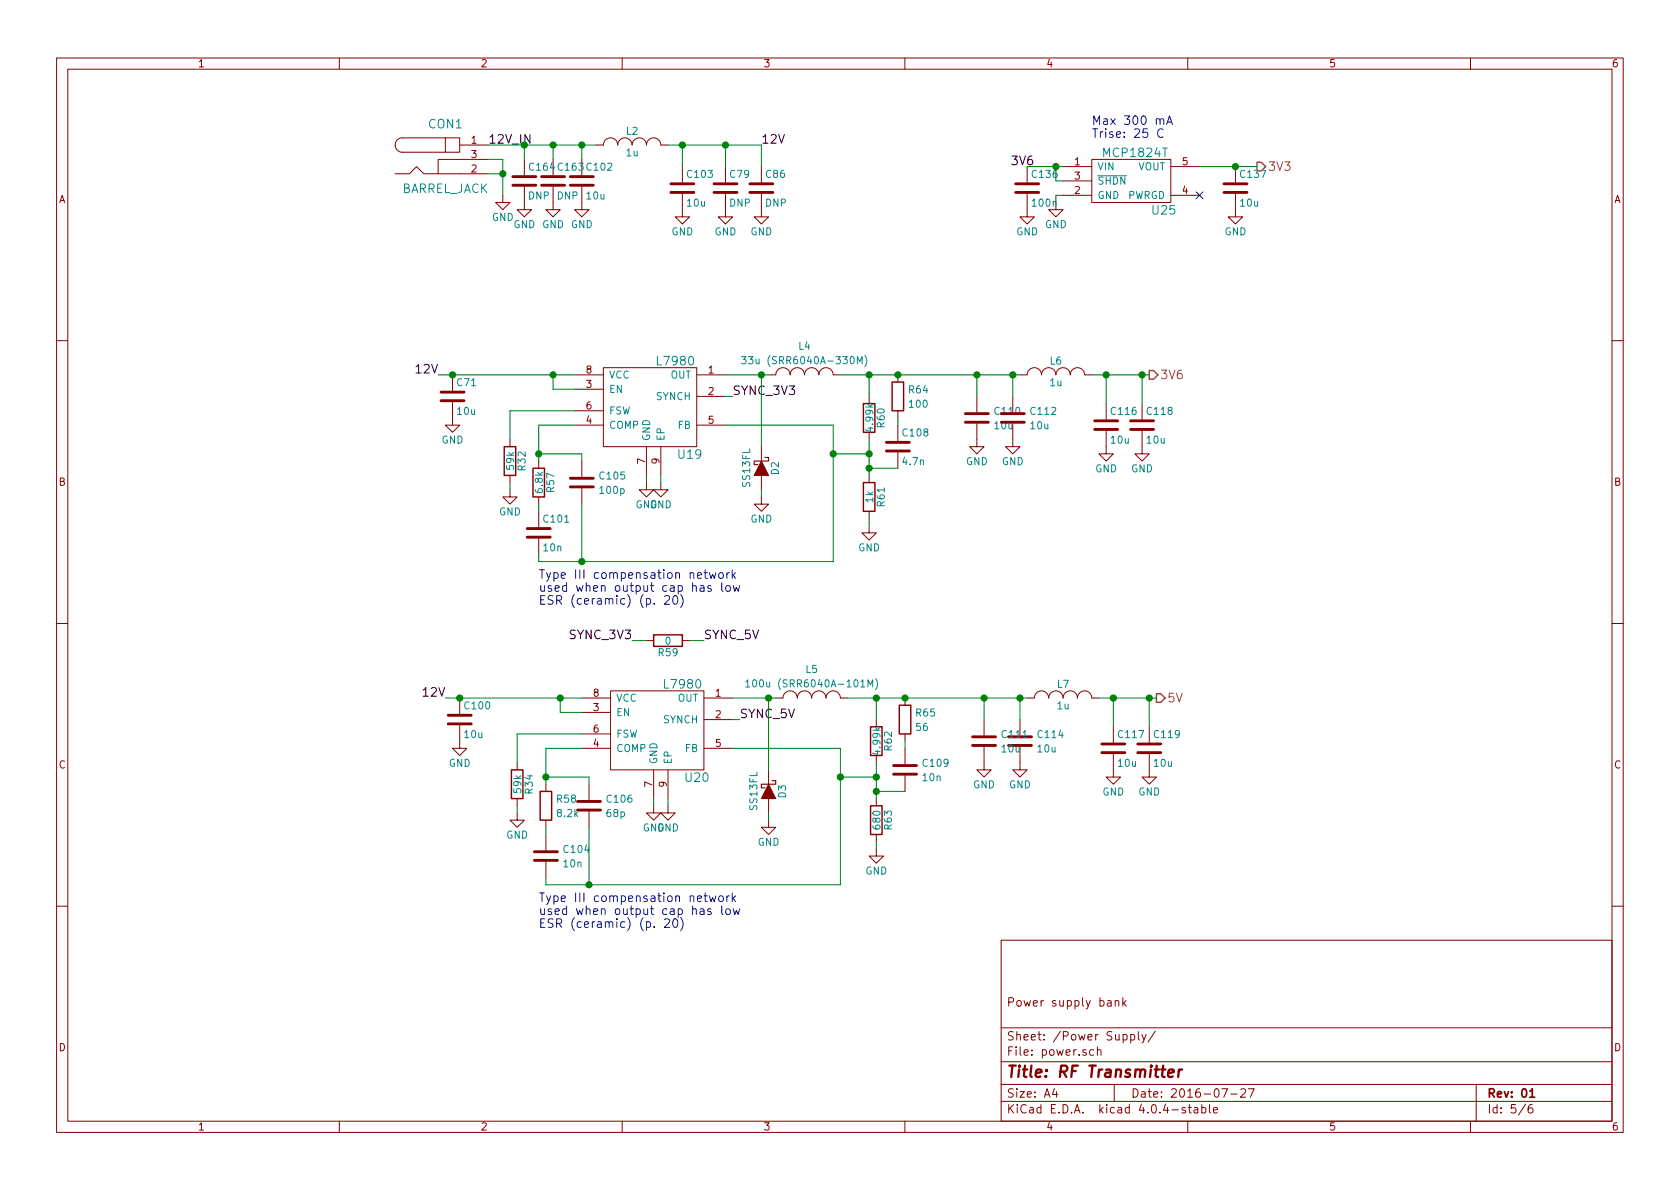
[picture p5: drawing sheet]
EESchema Schematic File Version 2
LIBS:power
LIBS:device
LIBS:transistors
LIBS:conn
LIBS:linear
LIBS:regul
LIBS:74xx
LIBS:cmos4000
LIBS:adc-dac
LIBS:memory
LIBS:xilinx
LIBS:microcontrollers
LIBS:dsp
LIBS:microchip
LIBS:analog_switches
LIBS:motorola
LIBS:texas
LIBS:intel
LIBS:audio
LIBS:interface
LIBS:digital-audio
LIBS:philips
LIBS:display
LIBS:cypress
LIBS:siliconi
LIBS:opto
LIBS:atmel
LIBS:contrib
LIBS:valves
LIBS:vna-cache
LIBS:teensy
LIBS:Transmitter-cache
EELAYER 25 0
EELAYER END
$Descr A4 11693 8268
encoding utf-8
Sheet 5 6
Title "RF Transmitter"
Date "2016-07-27"
Rev "01"
Comp "Pero Krivic"
Comment1 "Power supply bank"
Comment2 ""
Comment3 ""
Comment4 ""
$EndDescr
$Comp
L BARREL_JACK CON1
U 1 1
P 3100 1100
F 0 "CON1" H 3100 1350 60  0000 C CNN
F 1 "BARREL_JACK" H 3100 900 60  0000 C CNN
F 2 "VNA:EJ508A" H 3100 1100 60  0001 C CNN
F 3 "" H 3100 1100 60  0000 C CNN
	1    3100 1100
	1    0    0    -1  
$EndComp
$Comp
L GND #PWR061
U 1 1
P 3500 1350
F 0 "#PWR061" H 3500 1100 50  0001 C CNN
F 1 "GND" H 3500 1200 50  0000 C CNN
F 2 "" H 3500 1350 60  0000 C CNN
F 3 "" H 3500 1350 60  0000 C CNN
	1    3500 1350
	1    0    0    -1  
$EndComp
$Comp
L C C102
U 1 1
P 4050 1250
F 0 "C102" H 4075 1350 50  0000 L CNN
F 1 "10u" H 4075 1150 50  0000 L CNN
F 2 "VNA:C_0805b" H 4088 1100 30  0001 C CNN
F 3 "" H 4050 1250 60  0000 C CNN
	1    4050 1250
	1    0    0    -1  
$EndComp
$Comp
L C C103
U 1 1
P 4750 1300
F 0 "C103" H 4775 1400 50  0000 L CNN
F 1 "10u" H 4775 1200 50  0000 L CNN
F 2 "VNA:C_0805b" H 4788 1150 30  0001 C CNN
F 3 "" H 4750 1300 60  0000 C CNN
	1    4750 1300
	1    0    0    -1  
$EndComp
$Comp
L GND #PWR062
U 1 1
P 4050 1400
F 0 "#PWR062" H 4050 1150 50  0001 C CNN
F 1 "GND" H 4050 1250 50  0000 C CNN
F 2 "" H 4050 1400 60  0000 C CNN
F 3 "" H 4050 1400 60  0000 C CNN
	1    4050 1400
	1    0    0    -1  
$EndComp
$Comp
L GND #PWR063
U 1 1
P 4750 1450
F 0 "#PWR063" H 4750 1200 50  0001 C CNN
F 1 "GND" H 4750 1300 50  0000 C CNN
F 2 "" H 4750 1450 60  0000 C CNN
F 3 "" H 4750 1450 60  0000 C CNN
	1    4750 1450
	1    0    0    -1  
$EndComp
Text Label 5300 1000 0    60   ~ 0
12V
$Comp
L INDUCTOR_SMALL L2
U 1 1
P 4400 1000
F 0 "L2" H 4400 1100 50  0000 C CNN
F 1 "1u" H 4400 950 50  0000 C CNN
F 2 "VNA:C_0805b" H 4400 1000 60  0001 C CNN
F 3 "" H 4400 1000 60  0000 C CNN
	1    4400 1000
	1    0    0    -1  
$EndComp
Text HLabel 8000 2600 2    60   Output ~ 0
3V6
$Comp
L C C71
U 1 1
P 3150 2750
F 0 "C71" H 3175 2850 50  0000 L CNN
F 1 "10u" H 3175 2650 50  0000 L CNN
F 2 "VNA:C_0805b" H 3188 2600 30  0001 C CNN
F 3 "" H 3150 2750 60  0000 C CNN
	1    3150 2750
	1    0    0    -1  
$EndComp
$Comp
L C C110
U 1 1
P 6800 2900
F 0 "C110" H 6915 2950 50  0000 L CNN
F 1 "10u" H 6915 2850 50  0000 L CNN
F 2 "VNA:C_0805b" H 6838 2750 30  0001 C CNN
F 3 "" H 6800 2900 60  0000 C CNN
	1    6800 2900
	1    0    0    -1  
$EndComp
$Comp
L C C112
U 1 1
P 7050 2900
F 0 "C112" H 7165 2950 50  0000 L CNN
F 1 "10u" H 7165 2850 50  0000 L CNN
F 2 "VNA:C_0805b" H 7088 2750 30  0001 C CNN
F 3 "" H 7050 2900 60  0000 C CNN
	1    7050 2900
	1    0    0    -1  
$EndComp
$Comp
L GND #PWR064
U 1 1
P 6800 3050
F 0 "#PWR064" H 6800 2800 50  0001 C CNN
F 1 "GND" H 6800 2900 50  0000 C CNN
F 2 "" H 6800 3050 60  0000 C CNN
F 3 "" H 6800 3050 60  0000 C CNN
	1    6800 3050
	1    0    0    -1  
$EndComp
$Comp
L GND #PWR065
U 1 1
P 7050 3050
F 0 "#PWR065" H 7050 2800 50  0001 C CNN
F 1 "GND" H 7050 2900 50  0000 C CNN
F 2 "" H 7050 3050 60  0000 C CNN
F 3 "" H 7050 3050 60  0000 C CNN
	1    7050 3050
	1    0    0    -1  
$EndComp
$Comp
L GND #PWR066
U 1 1
P 3150 2900
F 0 "#PWR066" H 3150 2650 50  0001 C CNN
F 1 "GND" H 3150 2750 50  0000 C CNN
F 2 "" H 3150 2900 60  0000 C CNN
F 3 "" H 3150 2900 60  0000 C CNN
	1    3150 2900
	1    0    0    -1  
$EndComp
Text Label 3050 2600 2    60   ~ 0
12V
$Comp
L INDUCTOR_SMALL L6
U 1 1
P 7350 2600
F 0 "L6" H 7350 2700 50  0000 C CNN
F 1 "1u" H 7350 2550 50  0000 C CNN
F 2 "VNA:C_0805b" H 7350 2600 60  0001 C CNN
F 3 "" H 7350 2600 60  0000 C CNN
	1    7350 2600
	1    0    0    -1  
$EndComp
$Comp
L C C116
U 1 1
P 7700 2950
F 0 "C116" H 7725 3050 50  0000 L CNN
F 1 "10u" H 7725 2850 50  0000 L CNN
F 2 "VNA:C_0805b" H 7738 2800 30  0001 C CNN
F 3 "" H 7700 2950 60  0000 C CNN
	1    7700 2950
	1    0    0    -1  
$EndComp
$Comp
L C C118
U 1 1
P 7950 2950
F 0 "C118" H 7975 3050 50  0000 L CNN
F 1 "10u" H 7975 2850 50  0000 L CNN
F 2 "VNA:C_0805b" H 7988 2800 30  0001 C CNN
F 3 "" H 7950 2950 60  0000 C CNN
	1    7950 2950
	1    0    0    -1  
$EndComp
$Comp
L GND #PWR067
U 1 1
P 7700 3100
F 0 "#PWR067" H 7700 2850 50  0001 C CNN
F 1 "GND" H 7700 2950 50  0000 C CNN
F 2 "" H 7700 3100 60  0000 C CNN
F 3 "" H 7700 3100 60  0000 C CNN
	1    7700 3100
	1    0    0    -1  
$EndComp
$Comp
L GND #PWR068
U 1 1
P 7950 3100
F 0 "#PWR068" H 7950 2850 50  0001 C CNN
F 1 "GND" H 7950 2950 50  0000 C CNN
F 2 "" H 7950 3100 60  0000 C CNN
F 3 "" H 7950 3100 60  0000 C CNN
	1    7950 3100
	1    0    0    -1  
$EndComp
$Comp
L MCP1824T U25
U 1 1
P 7900 1250
F 0 "U25" H 8100 1050 60  0000 C CNN
F 1 "MCP1824T" H 7900 1450 60  0000 C CNN
F 2 "VNA:SOT-23-5" H 7700 1200 60  0001 C CNN
F 3 "" H 7700 1200 60  0000 C CNN
	1    7900 1250
	1    0    0    -1  
$EndComp
$Comp
L GND #PWR069
U 1 1
P 7350 1400
F 0 "#PWR069" H 7350 1150 50  0001 C CNN
F 1 "GND" H 7350 1250 50  0000 C CNN
F 2 "" H 7350 1400 60  0000 C CNN
F 3 "" H 7350 1400 60  0000 C CNN
	1    7350 1400
	1    0    0    -1  
$EndComp
NoConn ~ 8350 1350
$Comp
L C C137
U 1 1
P 8600 1300
F 0 "C137" H 8625 1400 50  0000 L CNN
F 1 "10u" H 8625 1200 50  0000 L CNN
F 2 "VNA:C_0805b" H 8638 1150 30  0001 C CNN
F 3 "" H 8600 1300 60  0000 C CNN
	1    8600 1300
	1    0    0    -1  
$EndComp
$Comp
L GND #PWR070
U 1 1
P 8600 1450
F 0 "#PWR070" H 8600 1200 50  0001 C CNN
F 1 "GND" H 8600 1300 50  0000 C CNN
F 2 "" H 8600 1450 60  0000 C CNN
F 3 "" H 8600 1450 60  0000 C CNN
	1    8600 1450
	1    0    0    -1  
$EndComp
Text HLabel 8750 1150 2    60   Output ~ 0
3V3
Text Label 7200 1150 2    60   ~ 0
3V6
$Comp
L C C136
U 1 1
P 7150 1300
F 0 "C136" H 7175 1400 50  0000 L CNN
F 1 "100n" H 7175 1200 50  0000 L CNN
F 2 "VNA:C_0402b" H 7188 1150 30  0001 C CNN
F 3 "" H 7150 1300 60  0000 C CNN
	1    7150 1300
	1    0    0    -1  
$EndComp
$Comp
L GND #PWR071
U 1 1
P 7150 1450
F 0 "#PWR071" H 7150 1200 50  0001 C CNN
F 1 "GND" H 7150 1300 50  0000 C CNN
F 2 "" H 7150 1450 60  0000 C CNN
F 3 "" H 7150 1450 60  0000 C CNN
	1    7150 1450
	1    0    0    -1  
$EndComp
Text Notes 7600 950  0    60   ~ 0
Max 300 mA\nTrise: 25 C
$Comp
L C C79
U 1 1
P 5050 1300
F 0 "C79" H 5075 1400 50  0000 L CNN
F 1 "DNP" H 5075 1200 50  0000 L CNN
F 2 "VNA:C_0805b" H 5088 1150 30  0001 C CNN
F 3 "" H 5050 1300 60  0000 C CNN
	1    5050 1300
	1    0    0    -1  
$EndComp
$Comp
L GND #PWR072
U 1 1
P 5050 1450
F 0 "#PWR072" H 5050 1200 50  0001 C CNN
F 1 "GND" H 5050 1300 50  0000 C CNN
F 2 "" H 5050 1450 60  0000 C CNN
F 3 "" H 5050 1450 60  0000 C CNN
	1    5050 1450
	1    0    0    -1  
$EndComp
$Comp
L C C86
U 1 1
P 5300 1300
F 0 "C86" H 5325 1400 50  0000 L CNN
F 1 "DNP" H 5325 1200 50  0000 L CNN
F 2 "VNA:C_0805b" H 5338 1150 30  0001 C CNN
F 3 "" H 5300 1300 60  0000 C CNN
	1    5300 1300
	1    0    0    -1  
$EndComp
$Comp
L GND #PWR073
U 1 1
P 5300 1450
F 0 "#PWR073" H 5300 1200 50  0001 C CNN
F 1 "GND" H 5300 1300 50  0000 C CNN
F 2 "" H 5300 1450 60  0000 C CNN
F 3 "" H 5300 1450 60  0000 C CNN
	1    5300 1450
	1    0    0    -1  
$EndComp
Text Label 3400 1000 0    60   ~ 0
12V_IN
$Comp
L R R65
U 1 1
P 6300 5000
F 0 "R65" H 6370 5050 50  0000 L CNN
F 1 "56" H 6370 4950 50  0000 L CNN
F 2 "Resistors_SMD:R_0603" V 6230 5000 30  0001 C CNN
F 3 "" H 6300 5000 30  0000 C CNN
	1    6300 5000
	1    0    0    -1  
$EndComp
$Comp
L R R59
U 1 1
P 4650 4450
F 0 "R59" V 4730 4450 50  0000 C CNN
F 1 "0" V 4650 4450 50  0000 C CNN
F 2 "Resistors_SMD:R_0603" V 4580 4450 30  0001 C CNN
F 3 "" H 4650 4450 30  0000 C CNN
	1    4650 4450
	0    1    1    0   
$EndComp
Text Label 4900 4450 0    60   ~ 0
SYNC_5V
Text Label 4400 4450 2    60   ~ 0
SYNC_3V3
$Comp
L GND #PWR074
U 1 1
P 8000 5350
F 0 "#PWR074" H 8000 5100 50  0001 C CNN
F 1 "GND" H 8000 5200 50  0000 C CNN
F 2 "" H 8000 5350 60  0000 C CNN
F 3 "" H 8000 5350 60  0000 C CNN
	1    8000 5350
	1    0    0    -1  
$EndComp
$Comp
L GND #PWR075
U 1 1
P 7750 5350
F 0 "#PWR075" H 7750 5100 50  0001 C CNN
F 1 "GND" H 7750 5200 50  0000 C CNN
F 2 "" H 7750 5350 60  0000 C CNN
F 3 "" H 7750 5350 60  0000 C CNN
	1    7750 5350
	1    0    0    -1  
$EndComp
$Comp
L C C119
U 1 1
P 8000 5200
F 0 "C119" H 8025 5300 50  0000 L CNN
F 1 "10u" H 8025 5100 50  0000 L CNN
F 2 "VNA:C_0805b" H 8038 5050 30  0001 C CNN
F 3 "" H 8000 5200 60  0000 C CNN
	1    8000 5200
	1    0    0    -1  
$EndComp
$Comp
L C C117
U 1 1
P 7750 5200
F 0 "C117" H 7775 5300 50  0000 L CNN
F 1 "10u" H 7775 5100 50  0000 L CNN
F 2 "VNA:C_0805b" H 7788 5050 30  0001 C CNN
F 3 "" H 7750 5200 60  0000 C CNN
	1    7750 5200
	1    0    0    -1  
$EndComp
$Comp
L INDUCTOR_SMALL L7
U 1 1
P 7400 4850
F 0 "L7" H 7400 4950 50  0000 C CNN
F 1 "1u" H 7400 4800 50  0000 C CNN
F 2 "VNA:C_0805b" H 7400 4850 60  0001 C CNN
F 3 "" H 7400 4850 60  0000 C CNN
	1    7400 4850
	1    0    0    -1  
$EndComp
$Comp
L C C104
U 1 1
P 3800 5950
F 0 "C104" H 3915 6000 50  0000 L CNN
F 1 "10n" H 3915 5900 50  0000 L CNN
F 2 "VNA:C_0603b" H 3838 5800 30  0001 C CNN
F 3 "" H 3800 5950 60  0000 C CNN
	1    3800 5950
	1    0    0    -1  
$EndComp
$Comp
L C C106
U 1 1
P 4100 5600
F 0 "C106" H 4215 5650 50  0000 L CNN
F 1 "68p" H 4215 5550 50  0000 L CNN
F 2 "VNA:C_0603b" H 4138 5450 30  0001 C CNN
F 3 "" H 4100 5600 60  0000 C CNN
	1    4100 5600
	1    0    0    -1  
$EndComp
$Comp
L R R58
U 1 1
P 3800 5600
F 0 "R58" H 3870 5650 50  0000 L CNN
F 1 "8.2k" H 3870 5550 50  0000 L CNN
F 2 "Resistors_SMD:R_0603" V 3730 5600 30  0001 C CNN
F 3 "" H 3800 5600 30  0000 C CNN
	1    3800 5600
	1    0    0    -1  
$EndComp
$Comp
L C C109
U 1 1
P 6300 5350
F 0 "C109" H 6415 5400 50  0000 L CNN
F 1 "10n" H 6415 5300 50  0000 L CNN
F 2 "VNA:C_0603b" H 6338 5200 30  0001 C CNN
F 3 "" H 6300 5350 60  0000 C CNN
	1    6300 5350
	1    0    0    -1  
$EndComp
$Comp
L GND #PWR076
U 1 1
P 3600 5650
F 0 "#PWR076" H 3600 5400 50  0001 C CNN
F 1 "GND" H 3600 5500 50  0000 C CNN
F 2 "" H 3600 5650 60  0000 C CNN
F 3 "" H 3600 5650 60  0000 C CNN
	1    3600 5650
	1    0    0    -1  
$EndComp
Text Label 3100 4850 2    60   ~ 0
12V
$Comp
L GND #PWR077
U 1 1
P 3200 5150
F 0 "#PWR077" H 3200 4900 50  0001 C CNN
F 1 "GND" H 3200 5000 50  0000 C CNN
F 2 "" H 3200 5150 60  0000 C CNN
F 3 "" H 3200 5150 60  0000 C CNN
	1    3200 5150
	1    0    0    -1  
$EndComp
$Comp
L GND #PWR078
U 1 1
P 4650 5600
F 0 "#PWR078" H 4650 5350 50  0001 C CNN
F 1 "GND" H 4650 5450 50  0000 C CNN
F 2 "" H 4650 5600 60  0000 C CNN
F 3 "" H 4650 5600 60  0000 C CNN
	1    4650 5600
	1    0    0    -1  
$EndComp
$Comp
L GND #PWR079
U 1 1
P 4550 5600
F 0 "#PWR079" H 4550 5350 50  0001 C CNN
F 1 "GND" H 4550 5450 50  0000 C CNN
F 2 "" H 4550 5600 60  0000 C CNN
F 3 "" H 4550 5600 60  0000 C CNN
	1    4550 5600
	1    0    0    -1  
$EndComp
$Comp
L GND #PWR080
U 1 1
P 7100 5300
F 0 "#PWR080" H 7100 5050 50  0001 C CNN
F 1 "GND" H 7100 5150 50  0000 C CNN
F 2 "" H 7100 5300 60  0000 C CNN
F 3 "" H 7100 5300 60  0000 C CNN
	1    7100 5300
	1    0    0    -1  
$EndComp
$Comp
L GND #PWR081
U 1 1
P 6850 5300
F 0 "#PWR081" H 6850 5050 50  0001 C CNN
F 1 "GND" H 6850 5150 50  0000 C CNN
F 2 "" H 6850 5300 60  0000 C CNN
F 3 "" H 6850 5300 60  0000 C CNN
	1    6850 5300
	1    0    0    -1  
$EndComp
$Comp
L GND #PWR082
U 1 1
P 6100 5900
F 0 "#PWR082" H 6100 5650 50  0001 C CNN
F 1 "GND" H 6100 5750 50  0000 C CNN
F 2 "" H 6100 5900 60  0000 C CNN
F 3 "" H 6100 5900 60  0000 C CNN
	1    6100 5900
	1    0    0    -1  
$EndComp
$Comp
L R R63
U 1 1
P 6100 5700
F 0 "R63" V 6180 5700 50  0000 C CNN
F 1 "680" V 6100 5700 50  0000 C CNN
F 2 "Resistors_SMD:R_0603" V 6030 5700 30  0001 C CNN
F 3 "" H 6100 5700 30  0000 C CNN
	1    6100 5700
	1    0    0    -1  
$EndComp
$Comp
L R R62
U 1 1
P 6100 5150
F 0 "R62" V 6180 5150 50  0000 C CNN
F 1 "4.99k" V 6100 5150 50  0000 C CNN
F 2 "Resistors_SMD:R_0603" V 6030 5150 30  0001 C CNN
F 3 "" H 6100 5150 30  0000 C CNN
	1    6100 5150
	1    0    0    -1  
$EndComp
Text Label 5150 5000 0    60   ~ 0
SYNC_5V
$Comp
L C C114
U 1 1
P 7100 5150
F 0 "C114" H 7215 5200 50  0000 L CNN
F 1 "10u" H 7215 5100 50  0000 L CNN
F 2 "VNA:C_0805b" H 7138 5000 30  0001 C CNN
F 3 "" H 7100 5150 60  0000 C CNN
	1    7100 5150
	1    0    0    -1  
$EndComp
$Comp
L C C111
U 1 1
P 6850 5150
F 0 "C111" H 6965 5200 50  0000 L CNN
F 1 "10u" H 6965 5100 50  0000 L CNN
F 2 "VNA:C_0805b" H 6888 5000 30  0001 C CNN
F 3 "" H 6850 5150 60  0000 C CNN
	1    6850 5150
	1    0    0    -1  
$EndComp
$Comp
L C C100
U 1 1
P 3200 5000
F 0 "C100" H 3225 5100 50  0000 L CNN
F 1 "10u" H 3225 4900 50  0000 L CNN
F 2 "VNA:C_0805b" H 3238 4850 30  0001 C CNN
F 3 "" H 3200 5000 60  0000 C CNN
	1    3200 5000
	1    0    0    -1  
$EndComp
$Comp
L R R34
U 1 1
P 3600 5450
F 0 "R34" V 3680 5450 50  0000 C CNN
F 1 "59k" V 3600 5450 50  0000 C CNN
F 2 "Resistors_SMD:R_0603" V 3530 5450 30  0001 C CNN
F 3 "" H 3600 5450 30  0000 C CNN
	1    3600 5450
	1    0    0    -1  
$EndComp
$Comp
L INDUCTOR_SMALL L5
U 1 1
P 5650 4850
F 0 "L5" H 5650 5053 50  0000 C CNN
F 1 "100u (SRR6040A-101M)" H 5650 4953 50  0000 C CNN
F 2 "VNA:SRR6040A" H 5650 4850 60  0001 C CNN
F 3 "" H 5650 4850 60  0000 C CNN
	1    5650 4850
	1    0    0    -1  
$EndComp
Text HLabel 8050 4850 2    60   Output ~ 0
5V
$Comp
L C C101
U 1 1
P 3750 3700
F 0 "C101" H 3775 3800 50  0000 L CNN
F 1 "10n" H 3775 3600 50  0000 L CNN
F 2 "VNA:C_0603b" H 3788 3550 30  0001 C CNN
F 3 "" H 3750 3700 60  0000 C CNN
	1    3750 3700
	1    0    0    -1  
$EndComp
$Comp
L C C105
U 1 1
P 4050 3350
F 0 "C105" H 4165 3400 50  0000 L CNN
F 1 "100p" H 4165 3300 50  0000 L CNN
F 2 "VNA:C_0603b" H 4088 3200 30  0001 C CNN
F 3 "" H 4050 3350 60  0000 C CNN
	1    4050 3350
	1    0    0    -1  
$EndComp
$Comp
L R R57
U 1 1
P 3750 3350
F 0 "R57" V 3830 3350 50  0000 C CNN
F 1 "6.8k" V 3750 3350 50  0000 C CNN
F 2 "Resistors_SMD:R_0603" V 3680 3350 30  0001 C CNN
F 3 "" H 3750 3350 30  0000 C CNN
	1    3750 3350
	1    0    0    -1  
$EndComp
$Comp
L C C108
U 1 1
P 6250 3100
F 0 "C108" H 6275 3200 50  0000 L CNN
F 1 "4.7n" H 6275 3000 50  0000 L CNN
F 2 "VNA:C_0603b" H 6288 2950 30  0001 C CNN
F 3 "" H 6250 3100 60  0000 C CNN
	1    6250 3100
	1    0    0    -1  
$EndComp
$Comp
L R R64
U 1 1
P 6250 2750
F 0 "R64" H 6320 2800 50  0000 L CNN
F 1 "100" H 6320 2700 50  0000 L CNN
F 2 "Resistors_SMD:R_0603" V 6180 2750 30  0001 C CNN
F 3 "" H 6250 2750 30  0000 C CNN
	1    6250 2750
	1    0    0    -1  
$EndComp
$Comp
L GND #PWR083
U 1 1
P 3550 3400
F 0 "#PWR083" H 3550 3150 50  0001 C CNN
F 1 "GND" H 3550 3250 50  0000 C CNN
F 2 "" H 3550 3400 60  0000 C CNN
F 3 "" H 3550 3400 60  0000 C CNN
	1    3550 3400
	1    0    0    -1  
$EndComp
$Comp
L GND #PWR084
U 1 1
P 4600 3350
F 0 "#PWR084" H 4600 3100 50  0001 C CNN
F 1 "GND" H 4600 3200 50  0000 C CNN
F 2 "" H 4600 3350 60  0000 C CNN
F 3 "" H 4600 3350 60  0000 C CNN
	1    4600 3350
	1    0    0    -1  
$EndComp
$Comp
L GND #PWR085
U 1 1
P 4500 3350
F 0 "#PWR085" H 4500 3100 50  0001 C CNN
F 1 "GND" H 4500 3200 50  0000 C CNN
F 2 "" H 4500 3350 60  0000 C CNN
F 3 "" H 4500 3350 60  0000 C CNN
	1    4500 3350
	1    0    0    -1  
$EndComp
$Comp
L GND #PWR086
U 1 1
P 6050 3650
F 0 "#PWR086" H 6050 3400 50  0001 C CNN
F 1 "GND" H 6050 3500 50  0000 C CNN
F 2 "" H 6050 3650 60  0000 C CNN
F 3 "" H 6050 3650 60  0000 C CNN
	1    6050 3650
	1    0    0    -1  
$EndComp
$Comp
L R R61
U 1 1
P 6050 3450
F 0 "R61" V 6130 3450 50  0000 C CNN
F 1 "1k" V 6050 3450 50  0000 C CNN
F 2 "Resistors_SMD:R_0603" V 5980 3450 30  0001 C CNN
F 3 "" H 6050 3450 30  0000 C CNN
	1    6050 3450
	1    0    0    -1  
$EndComp
$Comp
L R R60
U 1 1
P 6050 2900
F 0 "R60" V 6130 2900 50  0000 C CNN
F 1 "4.99k" V 6050 2900 50  0000 C CNN
F 2 "Resistors_SMD:R_0603" V 5980 2900 30  0001 C CNN
F 3 "" H 6050 2900 30  0000 C CNN
	1    6050 2900
	1    0    0    -1  
$EndComp
Text Label 5100 2750 0    60   ~ 0
SYNC_3V3
$Comp
L R R32
U 1 1
P 3550 3200
F 0 "R32" V 3630 3200 50  0000 C CNN
F 1 "59k" V 3550 3200 50  0000 C CNN
F 2 "Resistors_SMD:R_0603" V 3480 3200 30  0001 C CNN
F 3 "" H 3550 3200 30  0000 C CNN
	1    3550 3200
	1    0    0    -1  
$EndComp
$Comp
L INDUCTOR_SMALL L4
U 1 1
P 5600 2600
F 0 "L4" H 5600 2803 50  0000 C CNN
F 1 "33u (SRR6040A-330M)" H 5600 2703 50  0000 C CNN
F 2 "VNA:SRR6040A" H 5600 2600 60  0001 C CNN
F 3 "" H 5600 2600 60  0000 C CNN
	1    5600 2600
	1    0    0    -1  
$EndComp
$Comp
L GND #PWR087
U 1 1
P 5350 5700
F 0 "#PWR087" H 5350 5450 50  0001 C CNN
F 1 "GND" H 5350 5550 50  0000 C CNN
F 2 "" H 5350 5700 60  0000 C CNN
F 3 "" H 5350 5700 60  0000 C CNN
	1    5350 5700
	1    0    0    -1  
$EndComp
$Comp
L D_Schottky D3
U 1 1
P 5350 5500
F 0 "D3" H 5350 5600 50  0000 C CNN
F 1 "SS13FL" H 5350 5400 50  0000 C CNN
F 2 "VNA:SOD-123F" H 5350 5500 60  0001 C CNN
F 3 "" H 5350 5500 60  0000 C CNN
	1    5350 5500
	0    1    1    0   
$EndComp
$Comp
L GND #PWR088
U 1 1
P 5300 3450
F 0 "#PWR088" H 5300 3200 50  0001 C CNN
F 1 "GND" H 5300 3300 50  0000 C CNN
F 2 "" H 5300 3450 60  0000 C CNN
F 3 "" H 5300 3450 60  0000 C CNN
	1    5300 3450
	1    0    0    -1  
$EndComp
$Comp
L D_Schottky D2
U 1 1
P 5300 3250
F 0 "D2" H 5300 3350 50  0000 C CNN
F 1 "SS13FL" H 5300 3150 50  0000 C CNN
F 2 "VNA:SOD-123F" H 5300 3250 60  0001 C CNN
F 3 "" H 5300 3250 60  0000 C CNN
	1    5300 3250
	0    1    1    0   
$EndComp
$Comp
L L7981 U20
U 1 1
P 4550 5050
AR Path="/566C40B0" Ref="U20"  Part="1" 
AR Path="/564D0768/566C40B0" Ref="U20"  Part="1" 
AR Path="/58AD801C/566C40B0" Ref="U20"  Part="1" 
F 0 "U20" H 4850 4700 60  0000 C CNN
F 1 "L7980" H 4750 5350 60  0000 C CNN
F 2 "Housings_DFN_QFN:DFN-8-1EP_3x3mm_Pitch0.5mm" H 4350 4400 60  0001 C CNN
F 3 "" H 4350 4400 60  0000 C CNN
	1    4550 5050
	1    0    0    -1  
$EndComp
$Comp
L L7981 U19
U 1 1
P 4500 2800
AR Path="/566CB19E" Ref="U19"  Part="1" 
AR Path="/564D0768/566CB19E" Ref="U19"  Part="1" 
AR Path="/58AD801C/566CB19E" Ref="U19"  Part="1" 
F 0 "U19" H 4800 2450 60  0000 C CNN
F 1 "L7980" H 4700 3100 60  0000 C CNN
F 2 "Housings_DFN_QFN:DFN-8-1EP_3x3mm_Pitch0.5mm" H 4300 2150 60  0001 C CNN
F 3 "" H 4300 2150 60  0000 C CNN
	1    4500 2800
	1    0    0    -1  
$EndComp
Wire Wire Line
	3400 1100 3500 1100
Wire Wire Line
	3500 1100 3500 1350
Wire Wire Line
	3400 1200 3500 1200
Connection ~ 3500 1200
Wire Wire Line
	4050 1000 4050 1100
Wire Wire Line
	4750 1000 4750 1150
Connection ~ 4050 1000
Wire Wire Line
	3400 1000 4150 1000
Wire Wire Line
	4650 1000 5300 1000
Wire Wire Line
	3100 4850 4050 4850
Wire Wire Line
	3900 4850 3900 4950
Wire Wire Line
	3900 4950 4050 4950
Wire Wire Line
	5150 5000 5100 5000
Wire Wire Line
	5100 4850 5400 4850
Wire Wire Line
	5350 5650 5350 5700
Wire Wire Line
	5350 4850 5350 5350
Connection ~ 5350 4850
Wire Wire Line
	5900 4850 7150 4850
Wire Wire Line
	6100 4850 6100 5000
Wire Wire Line
	6100 5300 6100 5550
Wire Wire Line
	6100 5900 6100 5850
Wire Wire Line
	6850 4850 6850 5000
Connection ~ 6100 4850
Wire Wire Line
	7100 4850 7100 5000
Connection ~ 6850 4850
Wire Wire Line
	4650 5550 4650 5600
Wire Wire Line
	4550 5600 4550 5550
Connection ~ 3900 4850
Connection ~ 3200 4850
Wire Wire Line
	4050 5100 3600 5100
Wire Wire Line
	3600 5100 3600 5300
Wire Wire Line
	3600 5600 3600 5650
Wire Wire Line
	6300 5150 6300 5200
Wire Wire Line
	6100 5500 6300 5500
Connection ~ 6100 5500
Wire Wire Line
	5100 5200 5850 5200
Wire Wire Line
	5850 5200 5850 6150
Wire Wire Line
	5850 5400 6100 5400
Connection ~ 6100 5400
Connection ~ 6300 4850
Wire Wire Line
	4050 5200 3800 5200
Wire Wire Line
	3800 5200 3800 5450
Wire Wire Line
	3800 5400 4100 5400
Wire Wire Line
	4100 5400 4100 5450
Connection ~ 3800 5400
Wire Wire Line
	3800 5750 3800 5800
Wire Wire Line
	3800 6100 3800 6150
Wire Wire Line
	3800 6150 5850 6150
Wire Wire Line
	4100 6150 4100 5750
Connection ~ 5850 5400
Connection ~ 4100 6150
Wire Wire Line
	7750 4850 7750 5050
Wire Wire Line
	8000 4850 8000 5050
Wire Wire Line
	7650 4850 8050 4850
Connection ~ 7750 4850
Connection ~ 7100 4850
Connection ~ 8000 4850
Wire Wire Line
	3050 2600 4000 2600
Wire Wire Line
	3850 2600 3850 2700
Wire Wire Line
	3850 2700 4000 2700
Wire Wire Line
	5100 2750 5050 2750
Wire Wire Line
	5050 2600 5350 2600
Wire Wire Line
	5300 3400 5300 3450
Wire Wire Line
	5300 2600 5300 3100
Connection ~ 5300 2600
Wire Wire Line
	5850 2600 7100 2600
Wire Wire Line
	6050 2600 6050 2750
Wire Wire Line
	6050 3050 6050 3300
Wire Wire Line
	6050 3650 6050 3600
Wire Wire Line
	6800 2600 6800 2750
Connection ~ 6050 2600
Wire Wire Line
	7050 2600 7050 2750
Connection ~ 6800 2600
Wire Wire Line
	4600 3300 4600 3350
Wire Wire Line
	4500 3350 4500 3300
Connection ~ 3850 2600
Connection ~ 3150 2600
Wire Wire Line
	4000 2850 3550 2850
Wire Wire Line
	3550 2850 3550 3050
Wire Wire Line
	3550 3350 3550 3400
Wire Wire Line
	6250 2900 6250 2950
Wire Wire Line
	6050 3250 6250 3250
Connection ~ 6050 3250
Wire Wire Line
	5050 2950 5800 2950
Wire Wire Line
	5800 2950 5800 3900
Wire Wire Line
	5800 3150 6050 3150
Connection ~ 6050 3150
Connection ~ 6250 2600
Wire Wire Line
	4000 2950 3750 2950
Wire Wire Line
	3750 2950 3750 3200
Wire Wire Line
	3750 3150 4050 3150
Wire Wire Line
	4050 3150 4050 3200
Connection ~ 3750 3150
Wire Wire Line
	3750 3500 3750 3550
Wire Wire Line
	3750 3850 3750 3900
Wire Wire Line
	3750 3900 5800 3900
Wire Wire Line
	4050 3900 4050 3500
Connection ~ 5800 3150
Connection ~ 4050 3900
Wire Wire Line
	7700 2600 7700 2800
Wire Wire Line
	7950 2600 7950 2800
Wire Wire Line
	7600 2600 8000 2600
Connection ~ 7700 2600
Connection ~ 7050 2600
Connection ~ 7950 2600
Wire Wire Line
	4900 4450 4800 4450
Wire Wire Line
	4500 4450 4400 4450
Connection ~ 4750 1000
Wire Wire Line
	7400 1350 7350 1350
Wire Wire Line
	7350 1350 7350 1400
Wire Wire Line
	8350 1150 8750 1150
Connection ~ 8600 1150
Wire Wire Line
	7150 1150 7400 1150
Wire Wire Line
	7400 1250 7350 1250
Wire Wire Line
	7350 1250 7350 1150
Connection ~ 7350 1150
Wire Wire Line
	5050 1150 5050 1000
Connection ~ 5050 1000
Wire Wire Line
	5300 1000 5300 1150
$Comp
L C C163
U 1 1
P 3850 1250
F 0 "C163" H 3875 1350 50  0000 L CNN
F 1 "DNP" H 3875 1150 50  0000 L CNN
F 2 "VNA:C_0805b" H 3888 1100 30  0001 C CNN
F 3 "" H 3850 1250 60  0000 C CNN
	1    3850 1250
	1    0    0    -1  
$EndComp
$Comp
L GND #PWR089
U 1 1
P 3850 1400
F 0 "#PWR089" H 3850 1150 50  0001 C CNN
F 1 "GND" H 3850 1250 50  0000 C CNN
F 2 "" H 3850 1400 60  0000 C CNN
F 3 "" H 3850 1400 60  0000 C CNN
	1    3850 1400
	1    0    0    -1  
$EndComp
Wire Wire Line
	3850 1100 3850 1000
Connection ~ 3850 1000
$Comp
L C C164
U 1 1
P 3650 1250
F 0 "C164" H 3675 1350 50  0000 L CNN
F 1 "DNP" H 3675 1150 50  0000 L CNN
F 2 "VNA:C_0805b" H 3688 1100 30  0001 C CNN
F 3 "" H 3650 1250 60  0000 C CNN
	1    3650 1250
	1    0    0    -1  
$EndComp
Wire Wire Line
	3650 1100 3650 1000
Connection ~ 3650 1000
$Comp
L GND #PWR090
U 1 1
P 3650 1400
F 0 "#PWR090" H 3650 1150 50  0001 C CNN
F 1 "GND" H 3650 1250 50  0000 C CNN
F 2 "" H 3650 1400 60  0000 C CNN
F 3 "" H 3650 1400 60  0000 C CNN
	1    3650 1400
	1    0    0    -1  
$EndComp
Text Notes 3750 4200 0    60   ~ 0
Type III compensation network\nused when output cap has low \nESR (ceramic) (p. 20)
Text Notes 3750 6450 0    60   ~ 0
Type III compensation network\nused when output cap has low \nESR (ceramic) (p. 20)
$EndSCHEMATC
